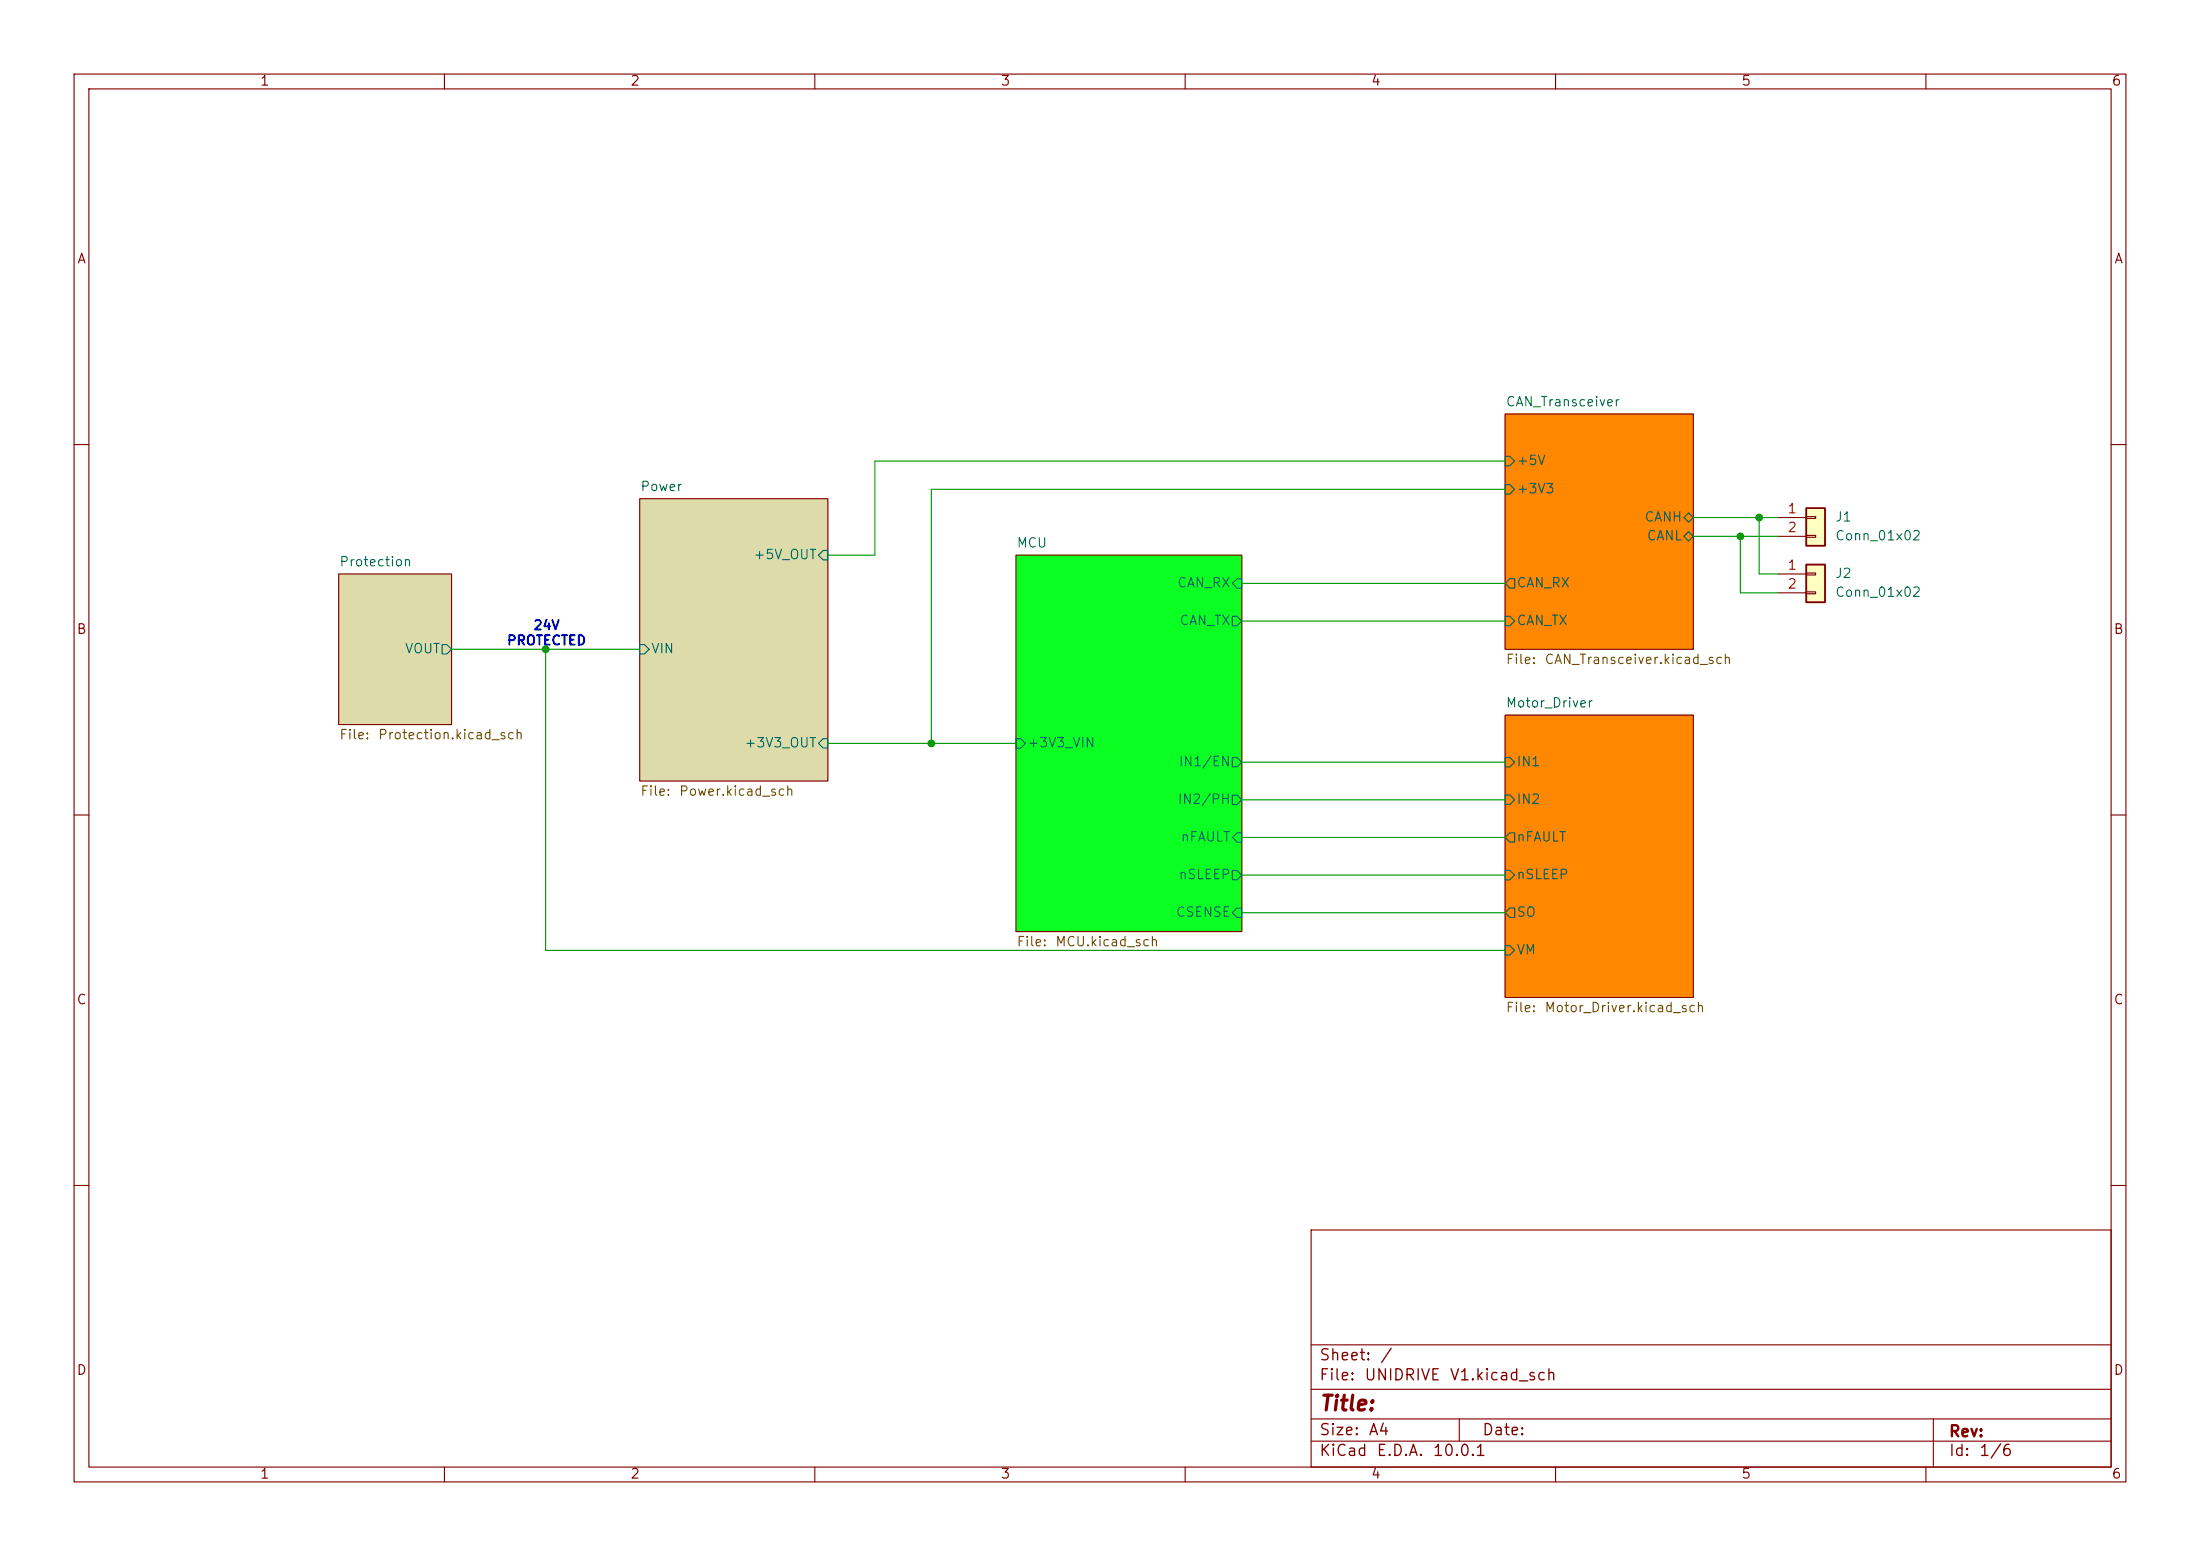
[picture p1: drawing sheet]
<svg xmlns="http://www.w3.org/2000/svg" width="297mm" height="210mm" viewBox="0 0 297 210" stroke-linecap="round" stroke-linejoin="round" font-family="sans-serif">
<g fill="none" stroke="#840000" stroke-width=".15">
<path d="M10 10h277v190h-277zM12 12h273v186h-273zM60 10v2M110 10v2M160 10v2M210 10v2M260 10v2M203.2 55.9h25.4v31.7h-25.4zM10 60h2M45.7 77.5h15.3v20.3h-15.3zM86.4 67.3h25.4v38.1h-25.4zM137.2 74.9h30.4v50.8h-30.4z"/>
<path d="M285 60h2M203.2 96.5h25.4v38.1h-25.4zM10 110h2M285 110h2M10 160h2M177 166h108v32h-108zM285 160h2M60 198v2M110 198v2M160 198v2M177 194.5h108M177 191.5h108"/>
<path d="M177 187.5h108M177 181.5h108M197 191.5v3M210 198v2M260 198v2M261 191.5v6.5"/>
</g>
<g fill="#f80" stroke="#f80" stroke-width=".14">
<path d="M203.2 55.9h25.4v31.7h-25.4z"/>
<path d="M203.2 96.5h25.4v38.1h-25.4z"/>
</g>
<g fill="#dedbab" stroke="#dedbab" stroke-width=".14">
<path d="M86.4 67.3h25.4v38.1h-25.4z"/>
<path d="M45.7 77.5h15.3v20.3h-15.3z"/>
</g>
<path d="M137.2 74.9h30.4v50.8h-30.4z" fill="#0cff22" stroke="#0cff22" stroke-width=".14"/>
<g fill="none" stroke="#006464" stroke-width=".15">
<path d="M111.1 74.3h.7v1.3h-.7l-.6-.7zM166.4 78.7l.6-.6h.6v1.3h-.6zM203.2 61.6h.6l.7 .6-.7 .7h-.6zM203.2 65.4h.6l.7 .6-.7 .7h-.6zM203.8 78.1h.7v1.3h-.7l-.6-.7zM227.3 69.9l.7-.7 .6 .7-.6 .6zM227.3 72.4l.7-.6 .6 .6-.6 .6zM59.7 87h.6l.7 .6-.7 .7h-.6zM86.4 87h.6l.6 .6-.6 .7h-.6zM111.1 99.7h.7v1.3h-.7l-.6-.7zM137.2 99.7h.6l.6 .6-.6 .7h-.6zM166.4 83.2h.6l.6 .6-.6 .7h-.6z"/>
<path d="M203.2 83.2h.6l.7 .6-.7 .7h-.6zM166.4 102.2h.6l.6 .7-.6 .6h-.6zM166.4 107.3h.6l.6 .7-.6 .6h-.6zM166.4 117.5h.6l.6 .6-.6 .6h-.6zM167 112.4h.6v1.3h-.6l-.6-.7zM203.2 102.2h.6l.7 .7-.7 .6h-.6zM203.2 107.3h.6l.7 .7-.7 .6h-.6zM203.2 117.5h.6l.7 .6-.7 .6h-.6zM203.8 112.4h.7v1.3h-.7l-.6-.7zM166.4 123.2l.6-.6h.6v1.2h-.6zM203.2 127.6h.6l.7 .7-.7 .6h-.6zM203.8 122.6h.7v1.2h-.7l-.6-.6z"/>
</g>
<path d="M243.8 76.2h2.6v5.1h-2.6z" fill="#ffffc2"/>
<path d="M243.8 76.2h2.6v5.1h-2.6z" fill="none" stroke="#840000" stroke-width=".25"/>
<path d="M240 77.5h3.8M243.8 77.3h1.3v.3h-1.3zM243.8 79.9h1.3v.2h-1.3zM240 80h3.8" fill="none" stroke="#840000" stroke-width=".15"/>
<path d="M243.8 68.6h2.6v5.1h-2.6z" fill="#ffffc2"/>
<path d="M243.8 68.6h2.6v5.1h-2.6z" fill="none" stroke="#840000" stroke-width=".25"/>
<path d="M240 69.9h3.8M240 72.4h3.8M243.8 69.7h1.3v.3h-1.3zM243.8 72.3h1.3v.2h-1.3z" fill="none" stroke="#840000" stroke-width=".15"/>
<g fill="none" stroke="#009600" stroke-width=".15">
<path d="M167.6 78.7h35.6M203.2 62.2h-85.1v12.7h-6.3M203.2 66h-77.5v34.3M228.6 72.4h11.4M228.6 69.9h11.4M234.9 72.4v7.6h5.1M237.5 69.9v7.6h2.5M61 87.6h25.4M73.7 87.6v40.7h129.5M167.6 83.8h35.6M111.8 100.3h25.4M167.6 102.9h35.6"/>
<path d="M167.6 108h35.6M167.6 113h35.6M167.6 118.1h35.6M167.6 123.2h35.6"/>
</g>
<g fill="#009600" stroke="#009600" stroke-width=".14">
<circle cx="125.7" cy="100.3" r=".46"/>
<circle cx="73.7" cy="87.6" r=".46"/>
<circle cx="237.5" cy="69.9" r=".46"/>
<circle cx="234.9" cy="72.4" r=".46"/>
</g>
<text font-size="2" fill="#840000" x="178" y="190.9">Title:</text>
<g font-size="1.5" fill="#840000">
<text x="178" y="184">Sheet:</text>
<text x="186.2" y="184">/</text>
<text x="178" y="186.7">File:</text>
<text x="184.1" y="186.7">UNIDRIVE</text>
<text x="195.6" y="186.7">V1.kicad_sch</text>
<text x="178" y="196.9">KiCad</text>
<text x="178" y="194.1">Size:</text>
<text x="184.7" y="194.1">A4</text>
<text x="185.7" y="196.9">E.D.A.</text>
<text x="193.3" y="196.9">10.0.1</text>
<text x="200" y="194.1">Date:</text>
<text x="263" y="194.3">Rev:</text>
<text x="263" y="196.9">Id:</text>
<text x="267.1" y="196.9">1/6</text>
</g>
<g font-size="1.3" fill="#840000">
<text x="35" y="11.9">1</text>
<text x="85" y="11.9">2</text>
<text x="135" y="11.9">3</text>
<text x="185" y="11.9">4</text>
<text x="235" y="11.9">5</text>
<text x="285" y="11.9">6</text>
<text x="10.3" y="35.9">A</text>
<text x="285.3" y="35.9">A</text>
<text x="10.3" y="85.9">B</text>
<text x="285.3" y="85.9">B</text>
<text x="10.3" y="135.9">C</text>
<text x="285.3" y="135.9">C</text>
<text x="10.3" y="185.9">D</text>
<text x="285.3" y="185.9">D</text>
<text x="35" y="199.9">1</text>
<text x="85" y="199.9">2</text>
<text x="135" y="199.9">3</text>
<text x="185" y="199.9">4</text>
<text x="235" y="199.9">5</text>
<text x="285" y="199.9">6</text>
</g>
<g font-size="1.3" fill="#006464">
<text x="203.2" y="55.2">CAN_Transceiver</text>
<text x="204.7" y="63.1">+5V</text>
<text x="86.4" y="66.6">Power</text>
<text x="204.7" y="66.9">+3V3</text>
<text x="221.9" y="70.7">CANH</text>
<text x="247.7" y="70.7">J1</text>
<text x="45.7" y="76.8">Protection</text>
<text x="101.6" y="75.8">+5V_OUT</text>
<text x="137.2" y="74.2">MCU</text>
<text x="222.2" y="73.3">CANL</text>
<text x="247.7" y="73.3">Conn_01x02</text>
<text x="158.8" y="79.6">CAN_RX</text>
<text x="204.7" y="79.6">CAN_RX</text>
<text x="247.7" y="78.3">J2</text>
<text x="247.7" y="80.9">Conn_01x02</text>
<text x="54.6" y="88.5">VOUT</text>
<text x="87.8" y="88.5">VIN</text>
<text x="159.1" y="84.7">CAN_TX</text>
<text x="204.7" y="84.7">CAN_TX</text>
<text x="203.2" y="95.8">Motor_Driver</text>
<text x="100.4" y="101.2">+3V3_OUT</text>
<text x="138.6" y="101.2">+3V3_VIN</text>
<text x="159" y="103.7">IN1/EN</text>
<text x="204.7" y="103.7">IN1</text>
<text x="158.9" y="108.8">IN2/PH</text>
<text x="159.3" y="113.9">nFAULT</text>
<text x="204.7" y="108.8">IN2</text>
<text x="204.7" y="113.9">nFAULT</text>
<text x="159" y="119">nSLEEP</text>
<text x="204.7" y="119">nSLEEP</text>
<text x="158.7" y="124.1">CSENSE</text>
<text x="204.7" y="124.1">SO</text>
<text x="204.7" y="129.1">VM</text>
</g>
<g font-size="1.3" fill="#a90000">
<text x="241.2" y="69.6">1</text>
<text x="241.2" y="77.2">1</text>
<text x="241.2" y="72.1">2</text>
<text x="241.2" y="79.8">2</text>
</g>
<g font-size="1.3" fill="#0000c2">
<text x="68.3" y="87.4">PROTECTED</text>
<text x="71.9" y="85.3">24V</text>
</g>
<g font-size="1.3" fill="#725600">
<text x="203.2" y="89.9">File:</text>
<text x="208.4" y="89.9">CAN_Transceiver.kicad_sch</text>
<text x="45.7" y="100.1">File:</text>
<text x="50.9" y="100.1">Protection.kicad_sch</text>
<text x="86.4" y="107.7">File:</text>
<text x="91.6" y="107.7">Power.kicad_sch</text>
<text x="137.2" y="128">File:</text>
<text x="142.4" y="128">MCU.kicad_sch</text>
<text x="203.2" y="136.9">File:</text>
<text x="208.4" y="136.9">Motor_Driver.kicad_sch</text>
</g>
</svg>
